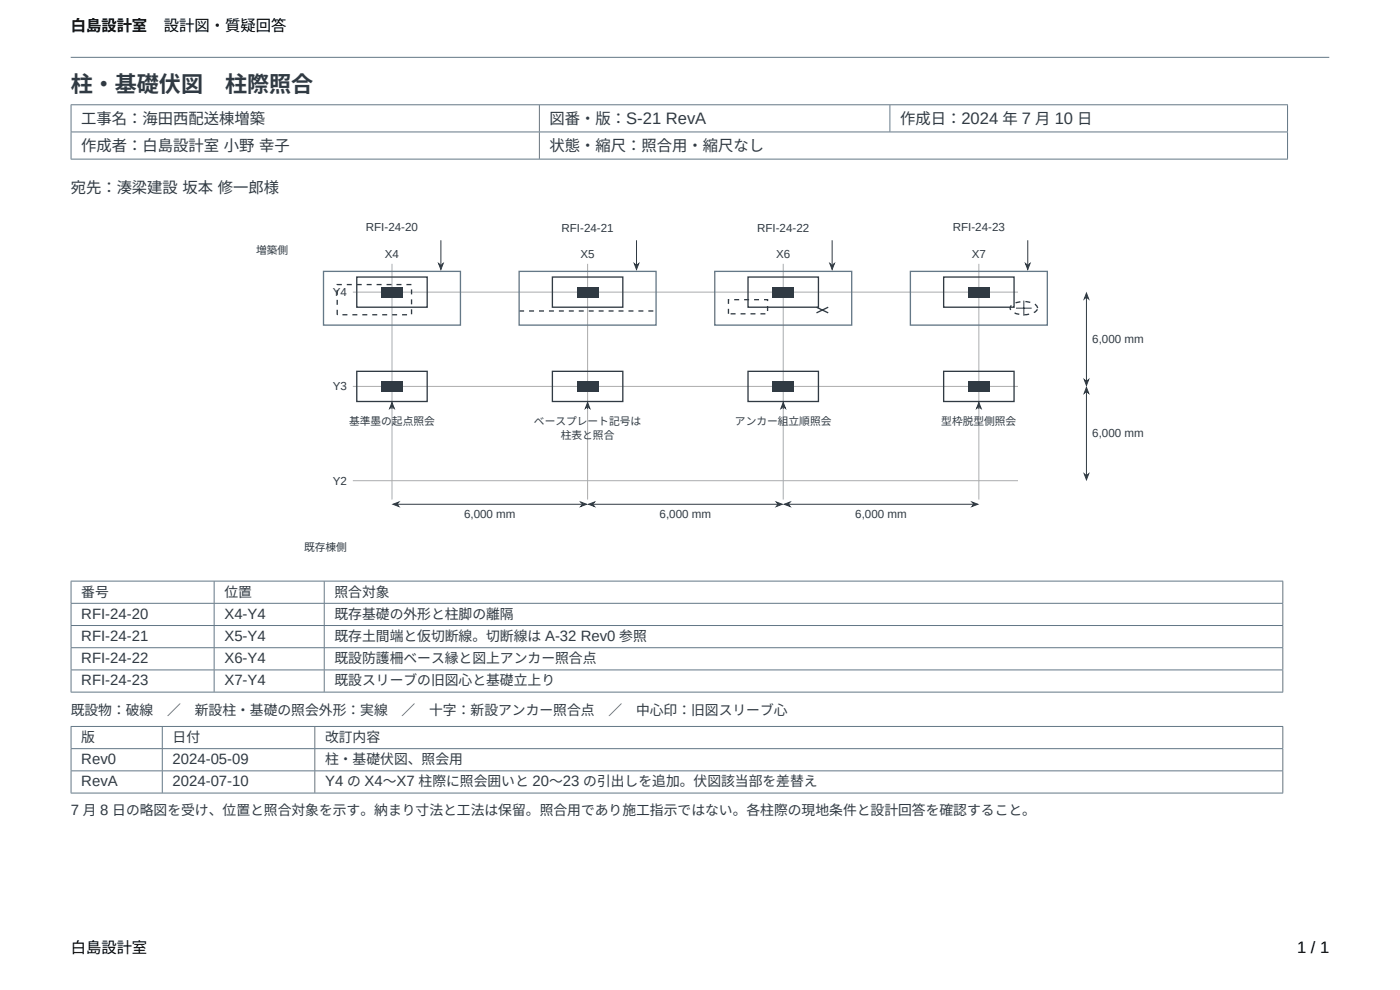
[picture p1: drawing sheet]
<svg xmlns="http://www.w3.org/2000/svg" width="297mm" height="210mm" viewBox="0 0 297 210" stroke-linecap="round" stroke-linejoin="round" font-family="sans-serif">
<path d="M15 12.2h267M15 22.2h258.2M15 28h258.2M15 33.8h258.2M15.1 22.3v5.6M15.1 28.1v5.6M114.4 22.3v5.6M114.4 28.1v5.6M188.8 22.3v5.6M273.1 22.3v5.6M273.1 28.1v5.6" fill="none" stroke="#637786" stroke-width=".21"/>
<path d="M83.2 56v50M124.7 56v50M166.2 56v50M207.7 56v50M74.9 62h141.1M74.9 82h141.1M74.9 102h141.1" fill="none" stroke="#acacac" stroke-width=".21"/>
<path d="M75.7 78.8h14.9v6.4h-14.9z" fill="none" stroke="#303a43" stroke-width=".28"/>
<path d="M80.9 80.9h4.5v2.2h-4.5z" fill="#303a43"/>
<path d="M75.7 58.8h14.9v6.4h-14.9z" fill="none" stroke="#303a43" stroke-width=".28"/>
<path d="M80.9 60.9h4.5v2.2h-4.5z" fill="#303a43"/>
<path d="M117.2 78.8h14.9v6.4h-14.9z" fill="none" stroke="#303a43" stroke-width=".28"/>
<path d="M122.4 80.9h4.5v2.2h-4.5z" fill="#303a43"/>
<path d="M117.2 58.8h14.9v6.4h-14.9z" fill="none" stroke="#303a43" stroke-width=".28"/>
<path d="M122.4 60.9h4.5v2.2h-4.5z" fill="#303a43"/>
<path d="M158.7 78.8h14.9v6.4h-14.9z" fill="none" stroke="#303a43" stroke-width=".28"/>
<path d="M163.9 80.9h4.5v2.2h-4.5z" fill="#303a43"/>
<path d="M158.7 58.8h14.9v6.4h-14.9z" fill="none" stroke="#303a43" stroke-width=".28"/>
<path d="M163.9 60.9h4.5v2.2h-4.5z" fill="#303a43"/>
<path d="M200.2 78.8h14.9v6.4h-14.9z" fill="none" stroke="#303a43" stroke-width=".28"/>
<path d="M205.4 80.9h4.5v2.2h-4.5z" fill="#303a43"/>
<path d="M200.2 58.8h14.9v6.4h-14.9z" fill="none" stroke="#303a43" stroke-width=".28"/>
<path d="M205.4 60.9h4.5v2.2h-4.5z" fill="#303a43"/>
<g fill="none" stroke="#303a43" stroke-width=".21">
<path d="M93.5 51v5.3M135 51v5.3M176.5 51v5.3M218 51v5.3M215.5 65.4h3.4M217.2 63.8v3.2M230.5 63v17.9M83.2 86.2v.6M124.7 86.2v.6M166.2 86.2v.6M207.7 86.2v.6M230.5 83v17.9"/>
<path d="M84.2 107h39.4M125.7 107h39.4M167.2 107h39.4"/>
</g>
<g fill="#303a43" stroke="#303a43" stroke-width=".21">
<path d="M83.4 107l1.2-.5-.4 .5 .4 .4z"/>
<path d="M123.2 106.5l1.3 .5-1.3 .4 .4-.4z"/>
<path d="M124.9 107l1.2-.5-.4 .5 .4 .4z"/>
<path d="M164.7 106.5l1.3 .5-1.3 .4 .4-.4z"/>
<path d="M166.4 107l1.2-.5-.4 .5 .4 .4z"/>
<path d="M206.2 106.5l1.3 .5-1.3 .4 .4-.4z"/>
<path d="M230 100.5l.5 .4 .5-.4-.5 1.3z"/>
<path d="M230.5 82.2l.5 1.2-.5-.4-.5 .4z"/>
<path d="M230 80.5l.5 .4 .5-.4-.5 1.3z"/>
<path d="M230.5 62.2l.5 1.2-.5-.4-.5 .4z"/>
<path d="M93.1 55.9l.4 .4 .5-.4-.5 1.3z"/>
<path d="M134.6 55.9l.4 .4 .5-.4-.5 1.3z"/>
<path d="M176.1 55.9l.4 .4 .5-.4-.5 1.3z"/>
<path d="M217.6 55.9l.4 .4 .5-.4-.5 1.3z"/>
<path d="M83.2 85.4l.4 1.2-.4-.4-.5 .4z"/>
<path d="M124.7 85.4l.4 1.2-.4-.4-.5 .4z"/>
<path d="M166.2 85.4l.4 1.2-.4-.4-.5 .4z"/>
<path d="M207.7 85.4l.4 1.2-.4-.4-.5 .4z"/>
</g>
<path d="M71.5 60.4h15.8v6.4h-15.8zM110.1 66h28.7M154.5 63.6h8.3v3h-8.3zM214.7 64.7a4.9 4.9 0 0 1 5 0 .83 .83 0 0 1 0 1.4 4.9 4.9 0 0 1-5 0 .83 .83 0 0 1 0-1.4z" fill="none" stroke="#303a43" stroke-width=".28" stroke-dasharray="1.1 1.1" stroke-linecap="butt"/>
<path d="M173.2 65.2l2.5 1.2M175.7 65.2l-2.5 1.2" fill="none" stroke="#303a43" stroke-width=".28"/>
<path d="M68.6 57.6h29.1v11.4h-29.1zM110.1 57.6h29.1v11.4h-29.1zM151.6 57.6h29.1v11.4h-29.1zM193.1 57.6h29.1v11.4h-29.1z" fill="none" stroke="#637786" stroke-width=".28"/>
<g fill="none" stroke="#637786" stroke-width=".21">
<path d="M15 123.3h257.2M15 128h257.2M15 132.7h257.2M15 137.4h257.2M15.1 123.3v4.6M15.1 128v4.6M15.1 132.8v4.5M15.1 137.5v4.5M45.4 123.3v4.6M45.4 128v4.6M45.4 132.8v4.5M45.4 137.5v4.5"/>
<path d="M68.8 123.3v4.6M68.8 128v4.6M68.8 132.8v4.5M68.8 137.5v4.5M272.1 123.3v4.6M272.1 128v4.6M272.1 132.8v4.5M272.1 137.5v4.5M15 142.1h257.2M15 146.8h257.2M15 154.1h257.2M15 158.8h257.2"/>
<path d="M15.1 142.2v4.5M15.1 154.2v4.5M15.1 158.9v4.5M34.4 154.2v4.5M34.4 158.9v4.5M45.4 142.2v4.5M66.8 154.2v4.5M66.8 158.9v4.5M68.8 142.2v4.5M272.1 142.2v4.5M272.1 154.2v4.5M272.1 158.9v4.5"/>
<path d="M15 163.5h257.2M15 168.2h257.2M15.1 163.6v4.6M34.4 163.6v4.6M66.8 163.6v4.6M272.1 163.6v4.6"/>
</g>
<text font-size="4.7" fill="#303a43" x="15" y="19.5">柱・基礎伏図　柱際照合</text>
<text font-size="3.5" x="275.2" y="202.1">1 / 1</text>
<g font-size="3.2">
<text x="15" y="6.6">白島設計室</text>
<text x="34.8" y="6.6">設計図・質疑回答</text>
<text x="15" y="202.1">白島設計室</text>
</g>
<g font-size="3.2" fill="#303a43">
<text x="17.2" y="26.2">工事名：海田西配送棟増築</text>
<text x="116.6" y="26.2">図番・版：S-21 RevA</text>
<text x="191" y="26.2">作成日：2024 年 7 月 10 日</text>
<text x="17.2" y="32">作成者：白島設計室 小野 幸子</text>
<text x="116.6" y="32">状態・縮尺：照合用・縮尺なし</text>
<text x="15" y="40.9">宛先：湊梁建設 坂本 修一郎様</text>
<text x="17.2" y="131.2">RFI-24-20</text>
<text x="47.6" y="131.2">X4-Y4</text>
<text x="17.2" y="136">RFI-24-21</text>
<text x="47.6" y="136">X5-Y4</text>
<text x="17.2" y="140.7">RFI-24-22</text>
<text x="47.6" y="140.7">X6-Y4</text>
<text x="17.2" y="145.4">RFI-24-23</text>
<text x="47.6" y="145.4">X7-Y4</text>
<text x="17.2" y="162.1">Rev0</text>
<text x="17.2" y="166.8">RevA</text>
<text x="36.6" y="162.1">2024-05-09</text>
<text x="36.6" y="166.8">2024-07-10</text>
<text x="69" y="166.8">Y4 の X4〜X7 柱際に照会囲いと 20〜23 の引出しを追加。伏図該当部を差替え</text>
<text x="15" y="173">7 月 8 日の略図を受け、位置と照合対象を示す。納まり寸法と工法は保留。照合用であり施工指示ではない。各柱際の現地条件と設計回答を確認すること。</text>
</g>
<g font-size="2.9" fill="#303a43">
<text x="17.2" y="126.5">番号</text>
<text x="47.6" y="126.5">位置</text>
<text x="71" y="126.5">照合対象</text>
<text x="71" y="131.2">既存基礎の外形と柱脚の離隔</text>
<text x="71" y="136">既存土間端と仮切断線。切断線は A-32 Rev0 参照</text>
<text x="71" y="140.7">既設防護柵ベース縁と図上アンカー照合点</text>
<text x="71" y="145.4">既設スリーブの旧図心と基礎立上り</text>
<text x="15" y="151.6">既設物：破線　／　新設柱・基礎の照会外形：実線　／　十字：新設アンカー照合点　／　中心印：旧図スリーブ心</text>
<text x="17.2" y="157.4">版</text>
<text x="36.6" y="157.4">日付</text>
<text x="69" y="157.4">改訂内容</text>
<text x="69" y="162.1">柱・基礎伏図、照会用</text>
</g>
<g font-size="2.5" fill="#303a43">
<text x="77.6" y="49.1">RFI-24-20</text>
<text x="119.1" y="49.1">RFI-24-21</text>
<text x="160.6" y="49.1">RFI-24-22</text>
<text x="202.1" y="49.1">RFI-24-23</text>
<text x="81.7" y="54.7">X4</text>
<text x="123.2" y="54.7">X5</text>
<text x="164.7" y="54.7">X6</text>
<text x="206.2" y="54.7">X7</text>
<text x="70.6" y="62.8">Y4</text>
<text x="231.7" y="72.7">6,000 mm</text>
<text x="70.6" y="82.8">Y3</text>
<text x="231.7" y="92.7">6,000 mm</text>
<text x="70.6" y="102.8">Y2</text>
<text x="98.4" y="109.9">6,000 mm</text>
<text x="139.9" y="109.9">6,000 mm</text>
<text x="181.4" y="109.9">6,000 mm</text>
</g>
<g font-size="2.3" fill="#303a43">
<text x="54.3" y="53.8">増築側</text>
<text x="74.1" y="90.2">基準墨の起点照会</text>
<text x="113.3" y="90.2">ベースプレート記号は</text>
<text x="119" y="93">柱表と照合</text>
<text x="155.9" y="90.2">アンカー組立順照会</text>
<text x="199.7" y="90.2">型枠脱型側照会</text>
<text x="64.5" y="116.8">既存棟側</text>
</g>
</svg>
